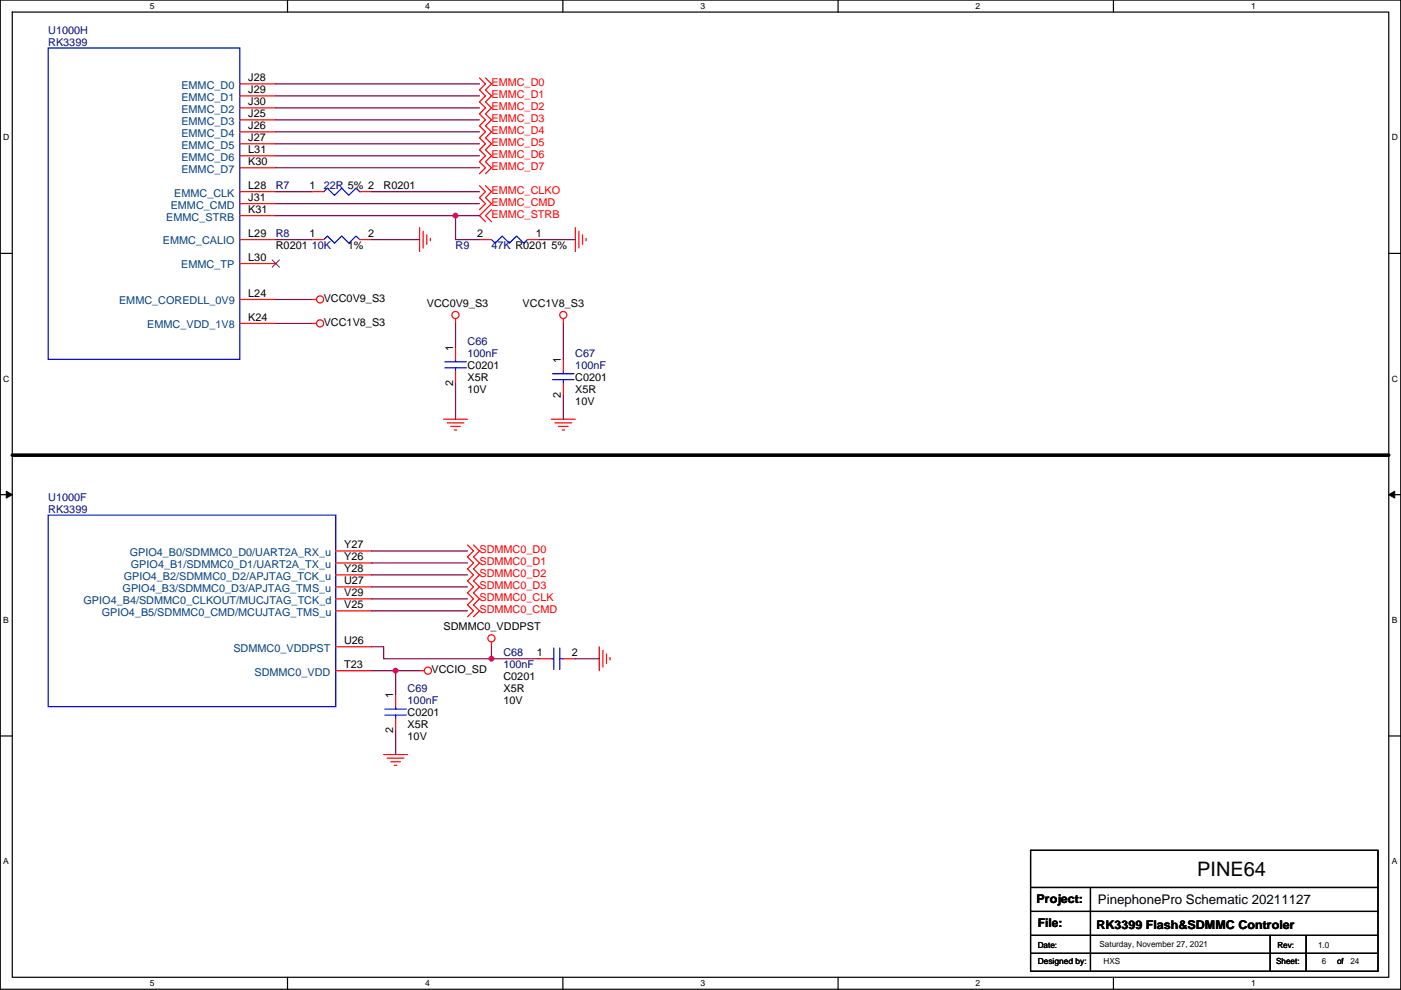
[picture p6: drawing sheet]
<svg xmlns="http://www.w3.org/2000/svg" width="297mm" height="210mm" viewBox="0 0 297 210" stroke-linecap="round" stroke-linejoin="round" font-family="sans-serif">
<path d="M.1 0h296.9v209.8h-296.9zM2.6 2.6h291.8v204.7h-291.8z" fill="none" stroke="#000" stroke-width=".25"/>
<g fill="#fff">
<path d="M31.8 .3h1v2h-1z"/>
<path d="M31.8 207.5h1v2.1h-1z"/>
</g>
<path d="M61 0v2.6M61 207.3v2.5" fill="none" stroke="#000" stroke-width=".25"/>
<g fill="#fff">
<path d="M90.1 .3h1v2h-1z"/>
<path d="M90.1 207.5h1v2.1h-1z"/>
</g>
<path d="M119.3 0v2.6M119.3 207.3v2.5" fill="none" stroke="#000" stroke-width=".25"/>
<g fill="#fff">
<path d="M148.5 .3h1v2h-1z"/>
<path d="M148.5 207.5h1v2.1h-1z"/>
</g>
<path d="M177.7 0v2.6M177.7 207.3v2.5" fill="none" stroke="#000" stroke-width=".25"/>
<g fill="#fff">
<path d="M206.9 .3h1v2h-1z"/>
<path d="M206.9 207.5h1v2.1h-1z"/>
</g>
<path d="M236.1 0v2.6M236.1 207.3v2.5" fill="none" stroke="#000" stroke-width=".25"/>
<g fill="#fff">
<path d="M265.2 .3h1v2h-1z"/>
<path d="M265.2 207.5h1v2.1h-1z"/>
<path d="M.7 28.2h1.3v2h-1.3z"/>
<path d="M295.1 28.2h1.3v2h-1.3z"/>
<path d="M.7 79.3h1.3v2.1h-1.3z"/>
<path d="M295.1 79.3h1.3v2.1h-1.3z"/>
</g>
<path d="M.1 53.7h2.5M294.4 53.7h2.6" fill="none" stroke="#000" stroke-width=".25"/>
<g fill="#fff">
<path d="M.7 130.5h1.2v2h-1.2z"/>
<path d="M295.1 130.5h1.2v2h-1.2z"/>
</g>
<path d="M.1 104.9h2.5M294.4 104.9h2.6" fill="none" stroke="#000" stroke-width=".25"/>
<g fill="#000" stroke="#000" stroke-width=".21">
<path d="M1.3 104.2l1.3 .7-1.3 .7z" fill-rule="evenodd"/>
<path d="M294.4 104.9l1.3-.7v1.4z" fill-rule="evenodd"/>
</g>
<g fill="#fff">
<path d="M.7 181.7h1.2v2h-1.2z"/>
<path d="M295.1 181.7h1.2v2h-1.2z"/>
</g>
<path d="M.1 156.1h2.5M294.4 156.1h2.6M218.5 188.2h73.7M218.5 193.3h73.7M218.5 198.4h73.7M218.5 180.4h73.7v25.6h-73.7zM231.2 188.2v17.8M269.3 198.4v7.6M276.9 198.4v7.6M218.5 202.2h73.7" fill="none" stroke="#000" stroke-width=".25"/>
<path d="M2.6 96.5h291.8" fill="none" stroke="#000" stroke-width=".76"/>
<g fill="none" stroke="#f00" stroke-width=".25">
<path d="M50.9 17.8h7.6M101.7 16.5l1.2 1.3-1.2 1.3 1.2 1.2-1.2 1.3 1.2 1.3-1.2 1.3 1.2 1.2-1.2 1.3 1.2 1.3-1.2 1.2 1.2 1.3-1.2 1.3 1.2 1.2-1.2 1.3 1.2 1.3-1.2 1.3M102.9 16.5l1.3 1.3-1.3 1.3 1.3 1.2-1.3 1.3 1.3 1.3-1.3 1.3 1.3 1.2-1.3 1.3 1.3 1.3-1.3 1.2 1.3 1.3-1.3 1.3 1.3 1.2-1.3 1.3 1.3 1.3-1.3 1.3M50.9 20.3h7.6M50.9 22.9h7.6M50.9 25.4h7.6M50.9 28h7.6M50.9 30.5h7.6M50.9 33h7.6M50.9 35.6h7.6M101.7 39.4l1.2 1.3-1.2 1.2 1.2 1.3-1.2 1.3M102.9 39.4l1.3 1.3-1.3 1.2 1.3 1.3-2.5 2.5 1.2 1.3"/>
<path d="M50.9 50.8h7.6M50.9 45.7h7.6M50.9 40.7h7.6M50.9 43.2h7.6M50.9 55.9h7.6M66.1 50.8h2.5M66.1 40.7h2.5M76.3 50.8h2.5M76.3 40.7h2.5M89 48.3v5.1M89.7 49v3.6M90.5 49.8v2"/>
<path d="M91.2 50.6v.5M101.7 50.8h2.5M104.2 44.5l-1.3 1.2 1.3 1.3M111.8 50.8h2.6M122 48.3v5.1M122.7 49v3.6M123.5 49.8v2M124.3 50.6v.5M50.9 68.6h7.6M50.9 63.5h7.6M66.1 68.6h1M66.1 63.5h1"/>
<path d="M96.6 67.6v1M96.6 73.7v2.5M96.6 78.8v2.5M119.4 67.6v1M119.4 76.2v2.6M94 88.9h5.1M94.8 89.7h3.6M95.6 90.4h2M96.3 91.2h.5M116.9 88.9h5.1M117.7 89.7h3.5M118.4 90.4h2.1"/>
<path d="M119.2 91.2h.5M119.4 81.3v2.5M71.2 116.9h7.6M71.2 119.4h7.6M99.1 115.6l1.3 1.3-1.3 1.2 1.3 1.3-1.3 1.3 1.3 1.2-1.3 1.3 1.3 1.3-1.3 1.3 1.3 1.2-1.3 1.3 1.3 1.3-1.3 1.2M100.4 115.6l1.3 1.3-1.3 1.2 1.3 1.3-1.3 1.3 1.3 1.2-1.3 1.3 1.3 1.3-1.3 1.3 1.3 1.2-1.3 1.3 1.3 1.3-1.3 1.2M71.2 121.9h7.6M71.2 124.5h7.6M71.2 127h7.6M71.2 129.6h7.6M71.2 137.2h7.6M104.2 136.2v1"/>
<path d="M114.4 139.7h2.5M119.4 139.7h2.6M127.1 137.2v5.1M127.8 137.9v3.6M128.6 138.7v2M129.3 139.5v.5M71.2 142.3h7.6M83.9 147.3v2.6M83.9 152.4v2.6M89 142.3h1M81.3 160h5.1M82.1 160.8h3.6"/>
<path d="M82.9 161.6h2M83.6 162.3h.5"/>
<circle cx="67.9" cy="68.6" r=".76"/>
<circle cx="67.9" cy="63.5" r=".76"/>
<circle cx="96.6" cy="66.8" r=".76"/>
<circle cx="119.4" cy="66.8" r=".76"/>
<circle cx="104.2" cy="135.4" r=".76"/>
<circle cx="90.7" cy="142.2" r=".76"/>
</g>
<g fill="none" stroke="#00f" stroke-width=".25">
<path d="M10.2 10.2h40.7v66h-40.7zM68.6 50.8l.8-.7 1.5 1.5 1.6-1.5 1.5 1.5 1.5-1.5 .8 .7M68.6 40.7l.8-.8 1.5 1.5 1.6-1.5 1.5 1.5 1.5-1.5 .8 .8M104.2 50.8l.8 .8 1.5-1.5 1.5 1.5 1.5-1.5 1.6 1.5 .7-.8M94.3 78h4.6M94.3 76.7h4.6M96.6 76.2v.5M96.6 78v.8M117.2 79.3h4.5M119.4 78.8v.5M117.2 80.5h4.5M119.4 80.5v.8"/>
<path d="M10.2 109.2h61v40.7h-61zM116.9 139.7h.5M117.4 137.4v4.6M118.7 137.4v4.6M118.7 139.7h.7M81.6 151.7h4.6M81.6 150.4h4.6M83.9 149.9v.5M83.9 151.7v.7"/>
</g>
<path d="M57.7 55.1l1.6 1.6M59.2 55.1l-1.5 1.6" fill="none" stroke="#804000" stroke-width=".21"/>
<g fill="none" stroke="#800040" stroke-width=".25">
<path d="M58.5 17.8h43.2M58.5 35.6h43.2M58.5 33h43.2M58.5 30.5h43.2M58.5 28h43.2M58.5 25.4h43.2M58.5 22.9h43.2M58.5 20.3h43.2M58.5 43.2h43.2M58.5 45.7h38.1M58.5 40.7h7.6M58.5 50.8h7.6"/>
<path d="M78.8 40.7h22.9M78.8 50.8h10.2M101.7 45.7h-5.1v5.1h5.1M114.4 50.8h7.6M58.5 63.5h7.6M58.5 68.6h7.6M96.6 68.6v5.1M119.4 68.6v7.6M96.6 81.3v7.6M119.4 83.8v5.1M78.8 119.4h20.3M78.8 116.9h20.3"/>
<path d="M78.8 137.2h2.5v2.5h33.1M78.8 129.6h20.3M78.8 127h20.3M78.8 121.9h20.3M78.8 124.5h20.3M104.2 137.2v2.5M122 139.7h5.1M78.8 142.3h10.2M83.9 142.3v5M83.9 155v5"/>
</g>
<g fill="#f0f" stroke="#f0f" stroke-width=".25">
<circle cx="96.6" cy="45.7" r=".5"/>
<circle cx="104.2" cy="139.7" r=".5"/>
<circle cx="83.9" cy="142.2" r=".5"/>
</g>
<text font-size="4.2" x="253.8" y="185.7">PINE64</text>
<text font-size="2.8" x="232.8" y="191.8">PinephonePro Schematic 20211127</text>
<g font-size="2.5">
<text x="219.8" y="191.6">Project:</text>
<text x="220" y="196.7">File:</text>
<text x="232.5" y="197">RK3399 Flash&amp;SDMMC Controler</text>
</g>
<g font-size="2.3" fill="#000080">
<text x="10.2" y="7.2">U1000H</text>
<text x="10.2" y="9.7">RK3399</text>
<text x="58.5" y="40.2">R7</text>
<text x="68.6" y="40.2">22R 5% 2</text>
<text x="58.5" y="50.3">R8</text>
<text x="66.1" y="52.9">10K</text>
<text x="96.6" y="52.9">R9</text>
<text x="104.2" y="52.9">47K R0201 5%</text>
<text x="99.1" y="73.2">C66</text>
<text x="99.1" y="75.7">100nF</text>
<text x="122" y="75.7">C67</text>
<text x="122" y="78.3">100nF</text>
<text x="10.2" y="106.2">U1000F</text>
<text x="10.2" y="108.8">RK3399</text>
<text x="106.7" y="139.2">C68</text>
<text x="106.7" y="141.8">100nF</text>
<text x="86.4" y="146.9">C69</text>
<text x="86.4" y="149.4">100nF</text>
</g>
<g font-size="2.3">
<text x="52.6" y="17.3">J28</text>
<text x="52.6" y="19.8">J29</text>
<text x="52.6" y="22.4">J30</text>
<text x="52.6" y="24.9">J25</text>
<text x="52.6" y="27.4">J26</text>
<text x="52.6" y="30">J27</text>
<text x="52.6" y="32.5">L31</text>
<text x="52.6" y="35.1">K30</text>
<text x="52.6" y="40.1">L28</text>
<text x="65.6" y="40.1">1</text>
<text x="81.3" y="40.2">R0201</text>
<text x="52.6" y="42.7">J31</text>
<text x="52.6" y="45.2">K31</text>
<text x="52.6" y="50.3">L29</text>
<text x="58.5" y="52.9">R0201</text>
<text x="65.6" y="50.3">1</text>
<text x="73.7" y="52.9">1%</text>
<text x="78" y="50.3">2</text>
<text x="101.2" y="50.3">2</text>
<text x="113.6" y="50.3">1</text>
<text x="52.6" y="55.4">L30</text>
<text x="52.6" y="63">L24</text>
<text x="68.6" y="64.1">VCC0V9_S3</text>
<text x="90.5" y="65.1">VCC0V9_S3</text>
<text x="110.8" y="65.1">VCC1V8_S3</text>
<text x="52.6" y="68.1">K24</text>
<text x="68.6" y="69.1">VCC1V8_S3</text>
<text x="96.1" y="74.4" transform="rotate(-90 96.1 74.4)">1</text>
<text x="118.9" y="77" transform="rotate(-90 118.9 77)">1</text>
<text x="96.1" y="81.8" transform="rotate(-90 96.1 81.8)">2</text>
<text x="99.1" y="78.3">C0201</text>
<text x="99.1" y="80.8">X5R</text>
<text x="99.1" y="83.4">10V</text>
<text x="122" y="80.8">C0201</text>
<text x="122" y="83.4">X5R</text>
<text x="118.9" y="84.4" transform="rotate(-90 118.9 84.4)">2</text>
<text x="122" y="85.9">10V</text>
<text x="73" y="118.9">Y26</text>
<text x="73" y="116.3">Y27</text>
<text x="73" y="121.4">Y28</text>
<text x="73" y="124">U27</text>
<text x="73" y="126.5">V29</text>
<text x="73" y="129">V25</text>
<text x="73" y="136.7">U26</text>
<text x="94" y="133.6">SDMMC0_VDDPST</text>
<text x="73" y="141.7">T23</text>
<text x="91.5" y="142.8">VCCIO_SD</text>
<text x="113.9" y="139.2">1</text>
<text x="121.2" y="139.2">2</text>
<text x="83.4" y="148.1" transform="rotate(-90 83.4 148.1)">1</text>
<text x="106.7" y="144.3">C0201</text>
<text x="106.7" y="146.9">X5R</text>
<text x="106.7" y="149.4">10V</text>
<text x="83.4" y="155.5" transform="rotate(-90 83.4 155.5)">2</text>
<text x="86.4" y="151.9">C0201</text>
<text x="86.4" y="154.5">X5R</text>
<text x="86.4" y="157">10V</text>
</g>
<g font-size="2.3" fill="#004080">
<text x="38.5" y="18.8">EMMC_D0</text>
<text x="38.5" y="21.4">EMMC_D1</text>
<text x="38.5" y="23.9">EMMC_D2</text>
<text x="38.5" y="26.5">EMMC_D3</text>
<text x="38.5" y="29">EMMC_D4</text>
<text x="38.5" y="31.5">EMMC_D5</text>
<text x="38.5" y="34.1">EMMC_D6</text>
<text x="36.9" y="41.7">EMMC_CLK</text>
<text x="38.5" y="36.6">EMMC_D7</text>
<text x="35.3" y="46.8">EMMC_STRB</text>
<text x="36.2" y="44.2">EMMC_CMD</text>
<text x="34.5" y="51.9">EMMC_CALIO</text>
<text x="38.4" y="56.9">EMMC_TP</text>
<text x="25.2" y="64.6">EMMC_COREDLL_0V9</text>
<text x="31.2" y="69.6">EMMC_VDD_1V8</text>
<text x="27.5" y="117.9">GPIO4_B0/SDMMC0_D0/UART2A_RX_u</text>
<text x="26" y="125.5">GPIO4_B3/SDMMC0_D3/APJTAG_TMS_u</text>
<text x="26.2" y="123">GPIO4_B2/SDMMC0_D2/APJTAG_TCK_u</text>
<text x="27.7" y="120.4">GPIO4_B1/SDMMC0_D1/UART2A_TX_u</text>
<text x="17.7" y="128.1">GPIO4_B4/SDMMC0_CLKOUT/MUCJTAG_TCK_d</text>
<text x="21.6" y="130.6">GPIO4_B5/SDMMC0_CMD/MCUJTAG_TMS_u</text>
<text x="49.5" y="138.2">SDMMC0_VDDPST</text>
<text x="54" y="143.3">SDMMC0_VDD</text>
</g>
<g font-size="2.3" fill="#f00">
<text x="104.2" y="18.3">EMMC_D0</text>
<text x="104.2" y="20.9">EMMC_D1</text>
<text x="104.2" y="23.4">EMMC_D2</text>
<text x="104.2" y="26">EMMC_D3</text>
<text x="104.2" y="28.5">EMMC_D4</text>
<text x="104.2" y="31">EMMC_D5</text>
<text x="104.2" y="33.6">EMMC_D6</text>
<text x="104.2" y="36.1">EMMC_D7</text>
<text x="104.2" y="41.2">EMMC_CLKO</text>
<text x="104.2" y="43.7">EMMC_CMD</text>
<text x="104.2" y="46.3">EMMC_STRB</text>
<text x="101.7" y="117.4">SDMMC0_D0</text>
<text x="101.7" y="119.9">SDMMC0_D1</text>
<text x="101.7" y="122.5">SDMMC0_D2</text>
<text x="101.7" y="125">SDMMC0_D3</text>
<text x="101.7" y="130.1">SDMMC0_CMD</text>
<text x="101.7" y="127.6">SDMMC0_CLK</text>
</g>
<g font-size="1.8">
<text x="31.8" y="1.9">5</text>
<text x="90.1" y="1.9">4</text>
<text x="148.5" y="1.9">3</text>
<text x="206.9" y="1.9">2</text>
<text x="265.2" y="1.9">1</text>
<text x=".7" y="29.8">D</text>
<text x="295.1" y="29.8">D</text>
<text x=".7" y="81">C</text>
<text x="295.1" y="81">C</text>
<text x=".7" y="132.1">B</text>
<text x="295.1" y="132.1">B</text>
<text x=".7" y="183.3">A</text>
<text x="295.1" y="183.3">A</text>
<text x="220" y="201">Date:</text>
<text x="233.1" y="200.9">Saturday, November 27, 2021</text>
<text x="270.8" y="201">Rev:</text>
<text x="279.5" y="201">1.0</text>
<text x="31.8" y="209.2">5</text>
<text x="90.1" y="209.2">4</text>
<text x="148.5" y="209.2">3</text>
<text x="206.9" y="209.2">2</text>
<text x="220" y="204.6">Designed by:</text>
<text x="234" y="204.6">HXS</text>
<text x="265.2" y="209.2">1</text>
<text x="270.6" y="204.6">Sheet:</text>
<text x="280.2" y="204.6">6</text>
<text x="283.5" y="204.6">of</text>
<text x="286.3" y="204.6">24</text>
</g>
</svg>
